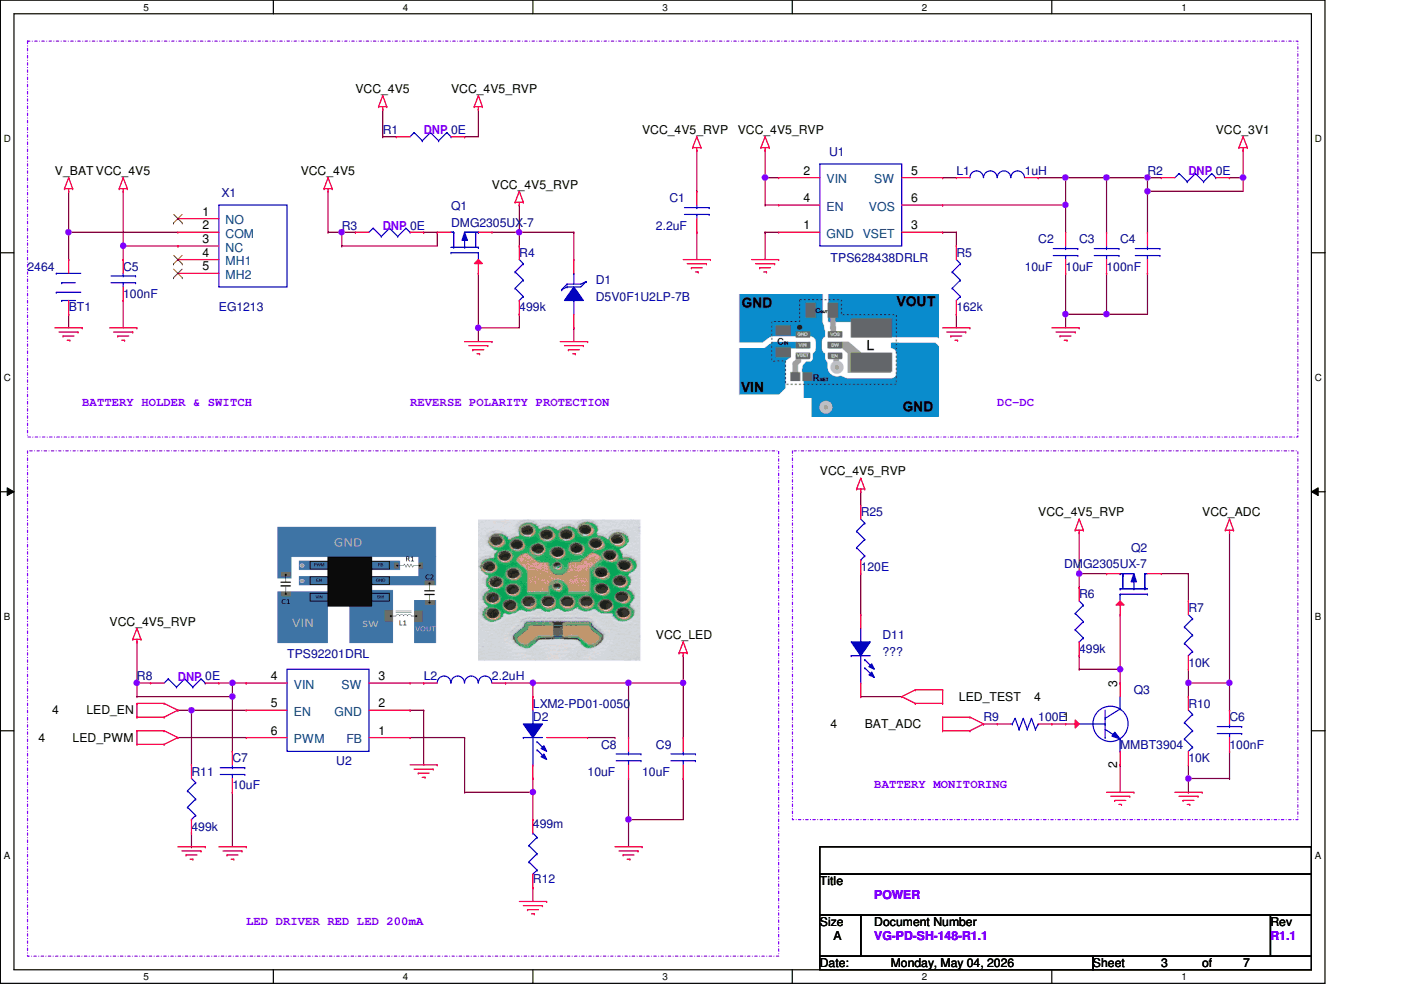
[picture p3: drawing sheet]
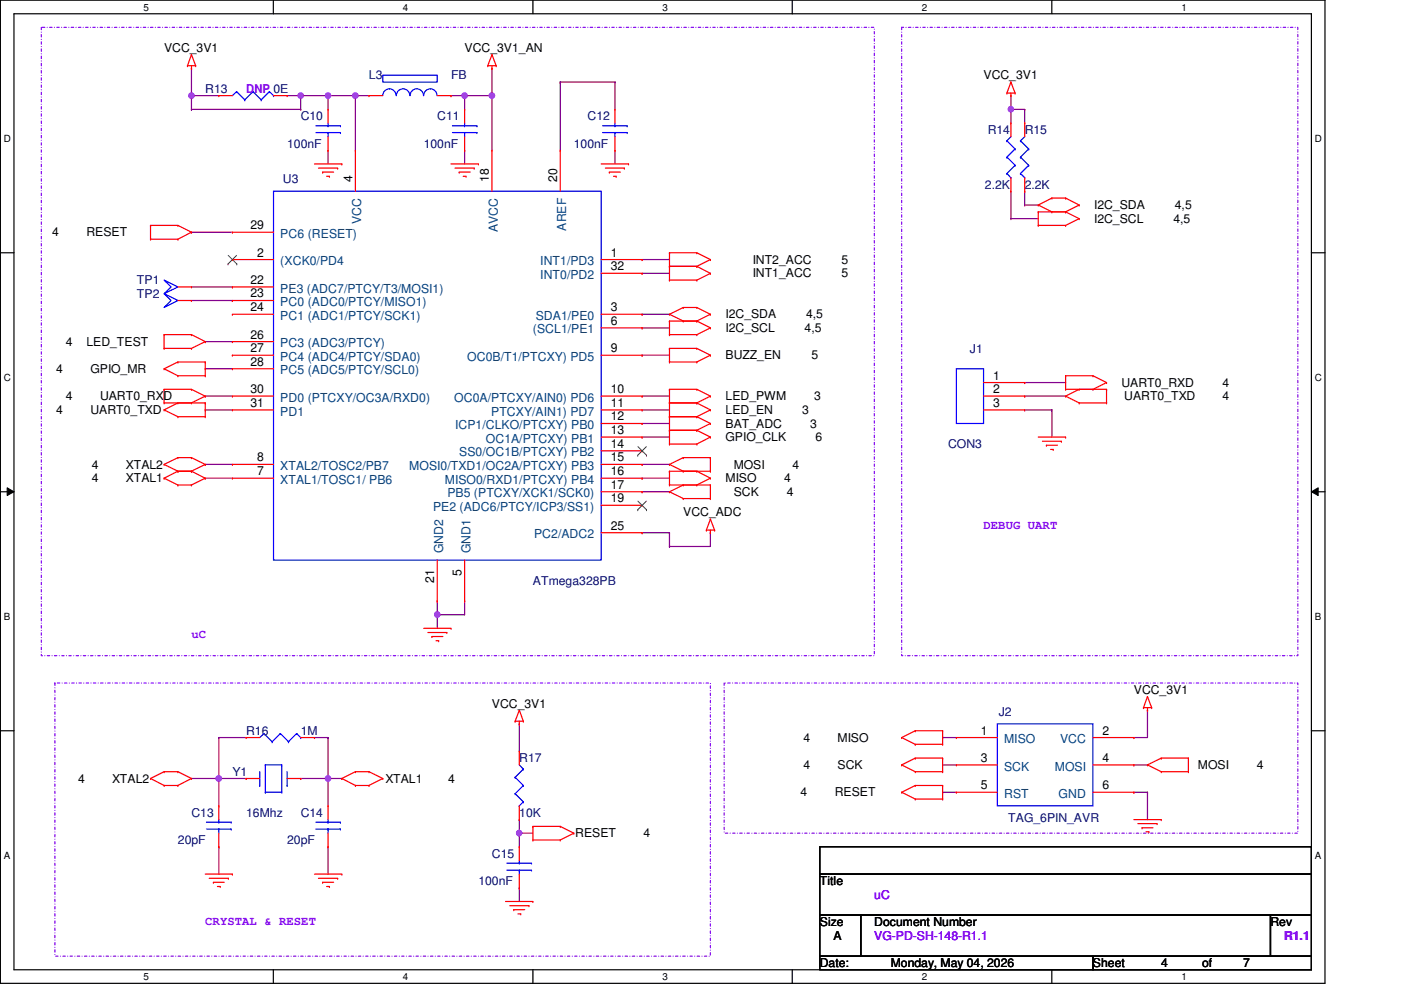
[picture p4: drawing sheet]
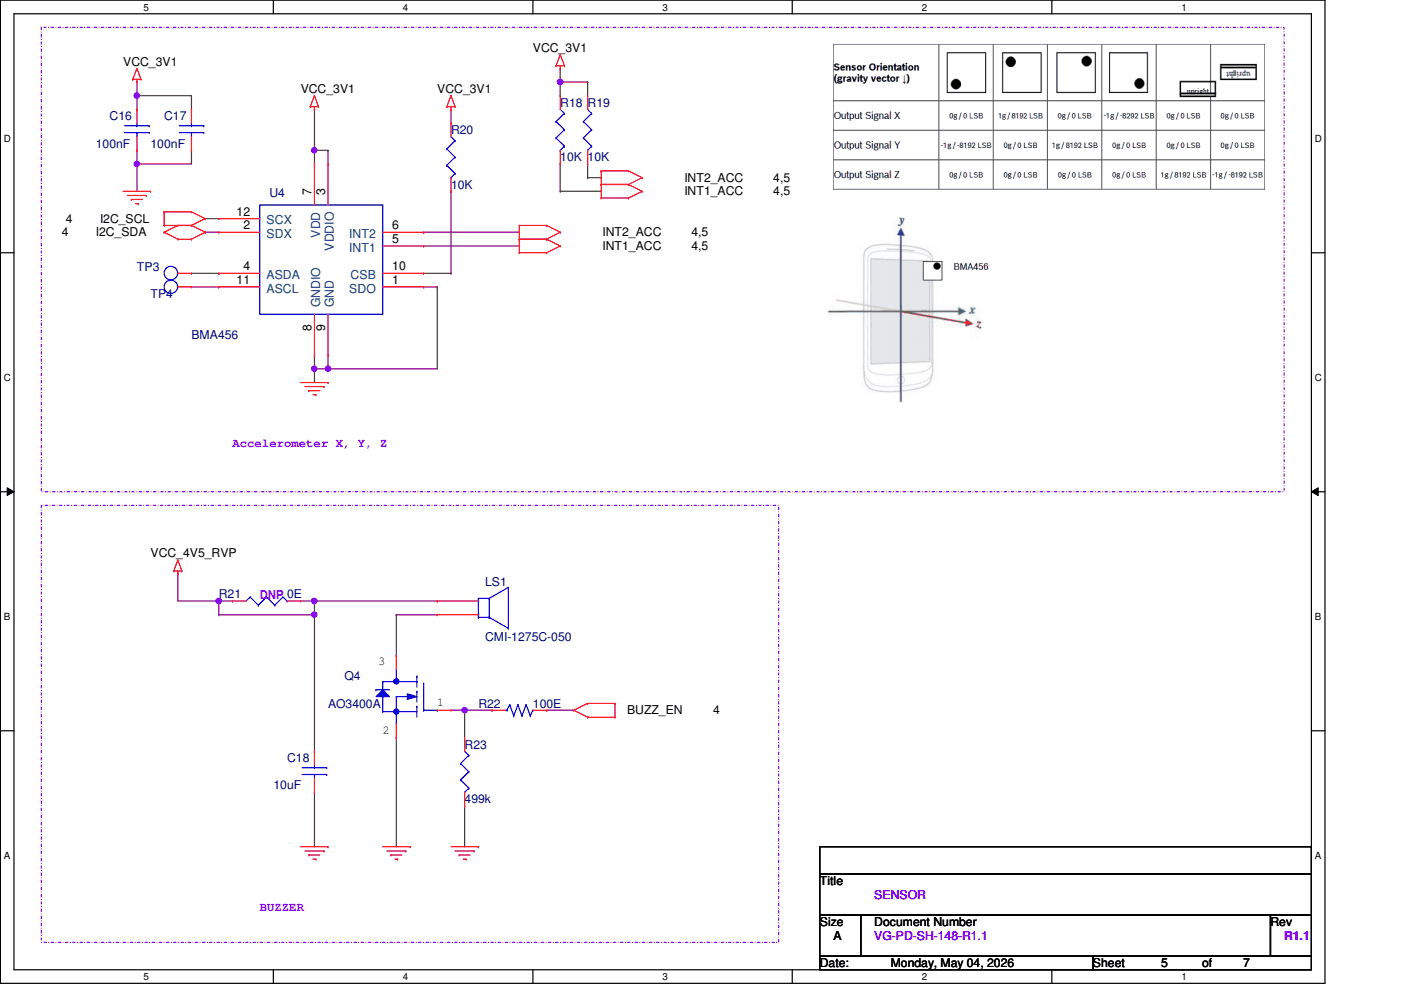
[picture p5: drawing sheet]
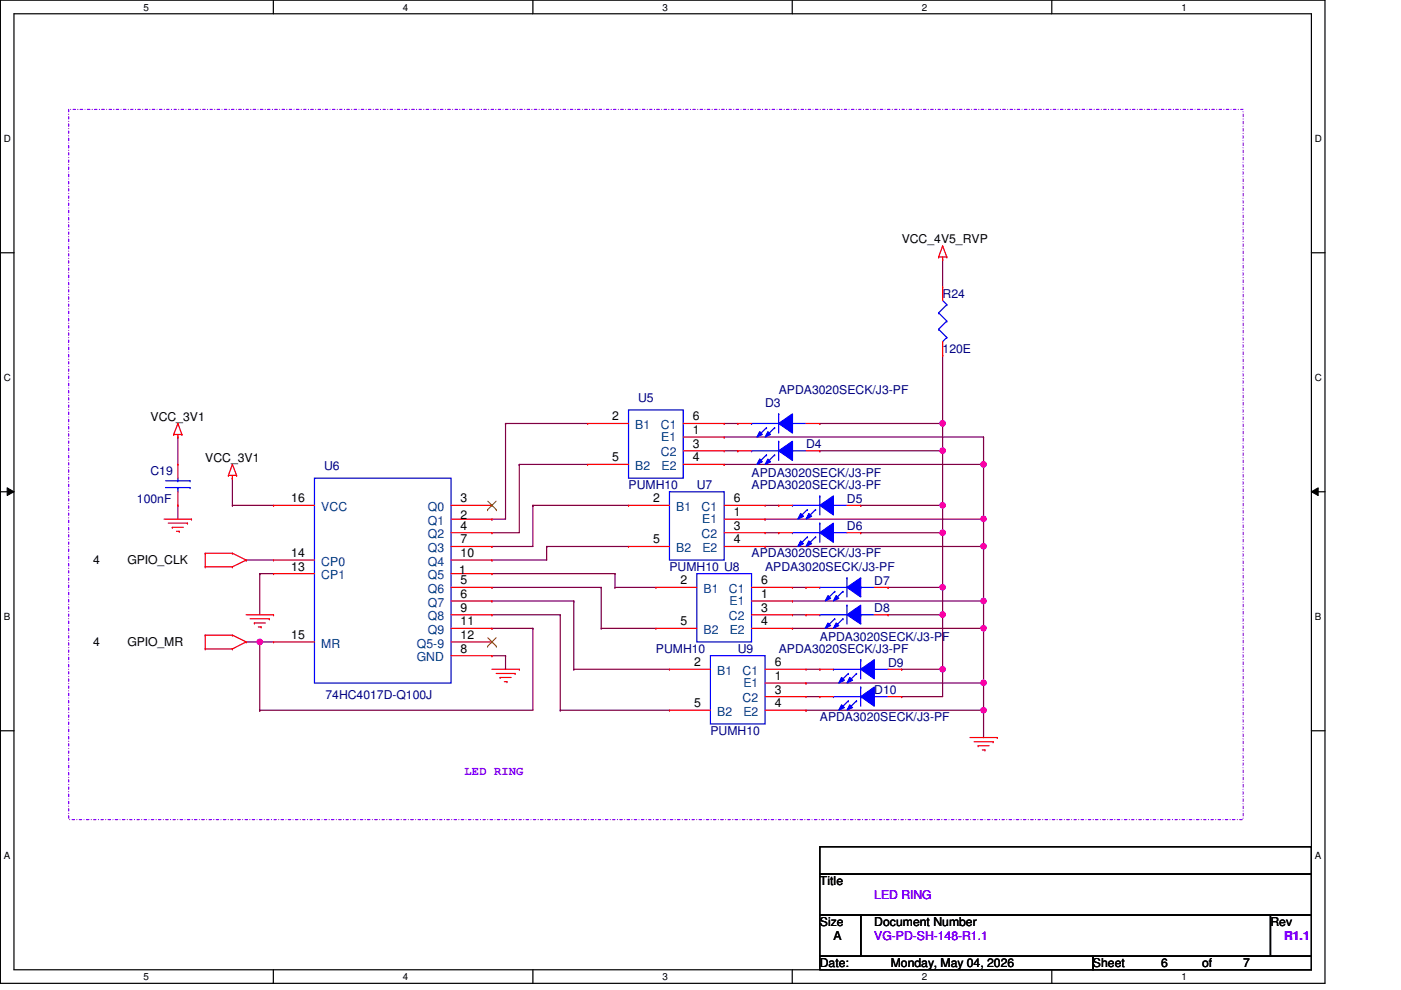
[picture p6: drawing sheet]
# OrCAD Capture schematic RTC1273R2.DSN

## Sheets
1 PAGE06:LED: size A; title: LED RING; rev: R1.1; note: VG-PD-SH-148-R1.1
2 PAGE04:uC: size A; title: uC
3 PAGE03:POWER: size A; title: POWER
4 PAGE01:INDEX: title: INDEX
5 PAGE02:BLOCK DIAGRAM: title: BLOCK DIAGRAM
6 PAGE05:SENSOR: size A; title: SENSOR
7 PAGE07:REVSION HISTORY: title: REVSION HISTORY

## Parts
sheet PAGE03:POWER
BT1  2464  [AAA_BAT_HOL_2479_53x38p1x13]
C1  2.2uF  [c0603]
C2  10uF  [c0805]
C3  10uF  [c0805]
C4  100nF  [c0603]
C5  100nF  [c0603]
C6  100nF  [c0603]
C7  10uF  [c0805]
C8  10uF  [c0805]
C9  10uF  [c0805]
D1  D5V0F1U2LP-7B  [d0402]
D2  LXM2-PD01-0050  [LED3_3P17X4P61X2P1_LUXEON]
D11  ???  [led_0603]
L1  1uH  [l1008]
L2  2.2uH  [ind2_4x4x1P8_CYN]
Q1  DMG2305UX-7  [sot-23-3n_0p8x0p9_2mm]
Q2  DMG2305UX-7  [sot-23-3n_0p8x0p9_2mm]
Q3  MMBT3904  [sot23-3_3p0x1p4x1p1_diodes]
R1  0E  [r0603]
R2  0E  [r1206]
R3  0E  [r1206]
R4  499k  [r0603]
R5  162k  [r0402]
R6  499k  [r0603]
R7  10K  [r0603]
R8  0E  [r1206]
R9  100E  [r0603]
R10  10K  [r0603]
R11  499k  [r0603]
R12  499m  [r0805]
R25  120E  [r0603]
U1  TPS628438DRLR  [sot_5x3_drl_6p_tex]
U2  TPS92201DRL  [sot_5x3_drl_6p_tex]
X1  EG1213  [EG1213_SLIDER_10X4X5_ESW]
sheet PAGE04:uC
C10  100nF  [c0603]
C11  100nF  [c0603]
C12  100nF  [c0603]
C13  20pF  [c0603]
C14  20pF  [c0603]
C15  100nF  [c0603]
J1  CON3  [berg_1x3_2p54]
J2  TAG_6PIN_AVR  [jtag_6p_avr]
L3  FB  [l0603]
R13  0E  [r1206]
R14  2.2K  [r0603]
R15  2.2K  [r0603]
R16  1M  [r0603]
R17  10K  [r0603]
TP1  T POINT A  [tp_20_40]
TP2  T POINT A  [tp_20_40]
U3  ATmega328PB  [TQFP32_0P8_7X7X1_MICRO]
Y1  16Mhz  [cry_11p4x4p8x4p3_ecs]
sheet PAGE05:SENSOR
C16  100nF  [c0603]
C17  100nF  [c0603]
C18  10uF  [c0805]
LS1  CMI-1275C-050  [buzzer_CMI-1275C-050]
Q4  AO3400A  [sot-23-3n_ALP_OME]
R18  10K  [r0603]
R19  10K  [r0603]
R20  10K  [r0603]
R21  0E  [r1206]
R22  100E  [r0603]
R23  499k  [r0603]
TP3  T POINT R  [tp_20_40]
TP4  T POINT R  [tp_20_40]
U4  BMA456  [lga_12p_0p5mm_2x2_bosch]
sheet PAGE06:LED
C19  100nF  [c0603]
D3  APDA3020SECK/J3-PF  [led_2p_3x2x2p8_kingbright]
D4  APDA3020SECK/J3-PF  [led_2p_3x2x2p8_kingbright]
D5  APDA3020SECK/J3-PF  [led_2p_3x2x2p8_kingbright]
D6  APDA3020SECK/J3-PF  [led_2p_3x2x2p8_kingbright]
D7  APDA3020SECK/J3-PF  [led_2p_3x2x2p8_kingbright]
D8  APDA3020SECK/J3-PF  [led_2p_3x2x2p8_kingbright]
D9  APDA3020SECK/J3-PF  [led_2p_3x2x2p8_kingbright]
D10  APDA3020SECK/J3-PF  [led_2p_3x2x2p8_kingbright]
R24  120E  [r0603]
U5  PUMH10  [tssop6_0p65_2p2x1p35x1p1_nex]
U6  74HC4017D-Q100J  [soic16_1p27_10x4x1p75_nex]
U7  PUMH10  [tssop6_0p65_2p2x1p35x1p1_nex]
U8  PUMH10  [tssop6_0p65_2p2x1p35x1p1_nex]
U9  PUMH10  [tssop6_0p65_2p2x1p35x1p1_nex]

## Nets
GND: BT1.- C1.2 C2.2 C3.2 C4.2 C5.2 C6.2 C7.2 C8.2 C9.2 C10.2 C11.2 C12.2 C13.2 C14.2 C15.2 C16.2 C17.2 C18.2 C19.2 D1.1(ANODE) J1.3 J2.6(GND) Q1.1(GATE) Q3.2(EMITTER) Q4.2(SOURCE) R4.2 R5.2 R10.2 R11.2 R12.1 R23.2 U1.1(GND) U2.2(GND) U3.5(GND1) U3.21(GND2) U4.1(SDO) U4.8(GNDIO) U4.9(GND) U5.1(E1) U5.4(E2) U6.8(GND) U6.13(CP1) U7.1(E1) U7.4(E2) U8.1(E1) U8.4(E2) U9.1(E1) U9.4(E2)
VCC_3V1: C2.1 C3.1 C4.1 C10.1 C16.1 C17.1 C19.1 J2.2(VCC) L1.2 L3.1 R2.1 R2.2 R13.1 R13.2 R14.1 R15.1 R17.1 R18.1 R19.1 R20.1 U1.6(VOS) U3.4(VCC) U4.3(VDDIO) U4.7(VDD) U6.16(VCC)
VCC_3V1_AN: C11.1 L3.2 U3.18(AVCC)
VCC_4V5: C5.1 Q1.3(DRAIN) R1.1 R3.1 R3.2 X1.3(NC)
VCC_4V5_RVP: C1.1 C7.1 C18.1 D1.2(CATHODE) LS1.1 Q1.2(SOURCE) Q2.2(SOURCE) R1.2 R4.1 R6.1 R8.1 R8.2 R21.1 R21.2 R24.1 R25.1 U1.2(VIN) U1.4(EN) U2.4(VIN)
VCC_ADC: C6.1 R7.2 R10.1 U3.25(PC2/ADC2)
VCC_LED: C8.1 C9.1 D2.2(ANODE) L2.2
BAT_ADC: R9.1 U3.12(ICP1/CLKO/PTCXY)_PB0)
BUZZ_EN: R22.2 U3.9(OC0B/T1/PTCXY)_PD5)
GPIO_CLK: U3.13(OC1A/PTCXY)_PB1) U6.14(CP0)
GPIO_MR: U3.28(PC5_(ADC5/PTCY/SCL0)) U6.11(Q9) U6.15(MR)
I2C_SCL: R14.2 U3.6((SCL1/PE1) U4.12(SCX)
I2C_SDA: R15.2 U3.3(SDA1/PE0) U4.2(SDX)
INT1_ACC: R18.2 U3.32(INT0/PD2) U4.5(INT1)
INT2_ACC: R19.2 U3.1(INT1/PD3) U4.6(INT2)
LED_EN: R11.1 U2.5(EN) U3.11(PTCXY/AIN1)_PD7)
LED_PWM: U2.6(PWM) U3.10(OC0A/PTCXY/AIN0)_PD6)
LED_TEST: D11.2(CATHODE) U3.26(PC3_(ADC3/PTCY))
MISO: J2.1(MISO) U3.16(MISO0/RXD1/PTCXY)_PB4)
MOSI: J2.4(MOSI) U3.15(MOSI0/TXD1/OC2A/PTCXY)_PB3)
RESET: C15.1 J2.5(RST) R17.2 U3.29(PC6_(RESET))
SCK: J2.3(SCK) U3.17(PB5_(PTCXY/XCK1/SCK0))
UART0_RXD: J1.1 U3.30(PD0_(PTCXY/OC3A/RXD0))
UART0_TXD: J1.2 U3.31(PD1)
V_BAT: BT1.+ X1.2(COM)
XTAL1: C14.1 R16.2 U3.7(XTAL1/TOSC1/_PB6) Y1.2
XTAL2: C13.1 R16.1 U3.8(XTAL2/TOSC2/PB7) Y1.1
N54888: R5.1 U1.3(VSET)
N55161: L1.1 U1.5(SW)
N58092: D2.1(CATHODE) R12.2 U2.1(FB)
N60731: TP3.1(TP) U4.4(ASDA)
N60761: TP4.1(TP) U4.11(ASCL)
N61108: R20.2 U4.10(CSB)
N62074: Q2.1(GATE) Q3.3(COLLECTOR) R6.2
N65198: C12.1 U3.20(AREF)
N66946: LS1.2 Q4.3(DRAIN)
N66988: Q4.1(GATE) R22.1 R23.1
N75689: Q2.3(DRAIN) R7.1
N75800: L2.1 U2.3(SW)
N76865: Q3.1(BASE) R9.2
N79995: TP1.1(TP) U3.22(PE3_(ADC7/PTCY/T3/MOSI1))
N80025: TP2.1(TP) U3.23(PC0_(ADC0/PTCY/MISO1))
N83383: U5.2(B1) U6.2(Q1)
N83391: D3.1(ANODE) D4.1(ANODE) D5.1(ANODE) D6.1(ANODE) D7.1(ANODE) D8.1(ANODE) D9.1(ANODE) D10.1(ANODE) R24.2
N83445: U5.5(B2) U6.4(Q2)
N83591: U6.7(Q3) U7.2(B1)
N83659: U6.10(Q4) U7.5(B2)
N83691: U6.1(Q5) U8.2(B1)
N83741: U6.5(Q6) U8.5(B2)
N83761: U6.6(Q7) U9.2(B1)
N83795: U6.9(Q8) U9.5(B2)
N93549: D3.2(CATHODE) U5.6(C1)
N93586: D4.2(CATHODE) U5.3(C2)
N93630: D6.2(CATHODE) U7.3(C2)
N93663: D5.2(CATHODE) U7.6(C1)
N93696: D9.2(CATHODE) U9.6(C1)
N93731: D10.2(CATHODE) U9.3(C2)
N93770: D8.2(CATHODE) U8.3(C2)
N93807: D7.2(CATHODE) U8.6(C1)
N94010: D11.1(ANODE) R25.2

Not connected (* = marked no-connect by the designer): D2 3(TH); U3 2((XCK0/PD4)* 14(SS0/OC1B/PTCXY)_PB2)* 19(PE2_(ADC6/PTCY/ICP3/SS1))* 24(PC1_(ADC1/PTCY/SCK1)) 27(PC4_(ADC4/PTCY/SDA0)); U6 3(Q0)* 12(Q5-9)*; X1 1(NO)* 4(MH1)* 5(MH2)*

## Notes on the sheets
sheet 1
- LED RING
sheet 2
- DEBUG UART
- uC
- CRYSTAL & RESET
sheet 3
- BATTERY HOLDER & SWITCH
- REVERSE POLARITY PROTECTION
- DC-DC
- BATTERY MONITORING
- LED DRIVER RED LED 200mA
sheet 4
- 01: INDEX
  02: BLOCK DIAGRAM
  03: POWER
  04: uC
  05: SENSOR
  06: LED
  07: REVSION HISTORY
sheet 5
- LED DRIVER
- DC -DC
- uC
- Buzzer
- Accelerometer
sheet 6
- Accelerometer X, Y, Z
- 3
- 1
- 2
- BUZZER
sheet 7
- Rev.No
- Changes with Reason
- Done by
- Done date
- Approved by
- Approved date
- 1.0
- First Vesrion - Referance Falcon
- ADVAITH
- 23Jan2026
- AZIZ
- 27JAN2026
- 1.1
- Chase LED MR pin add to uC
- ADVAITH
- 04May2026
- AZIZ
- 04May2026
